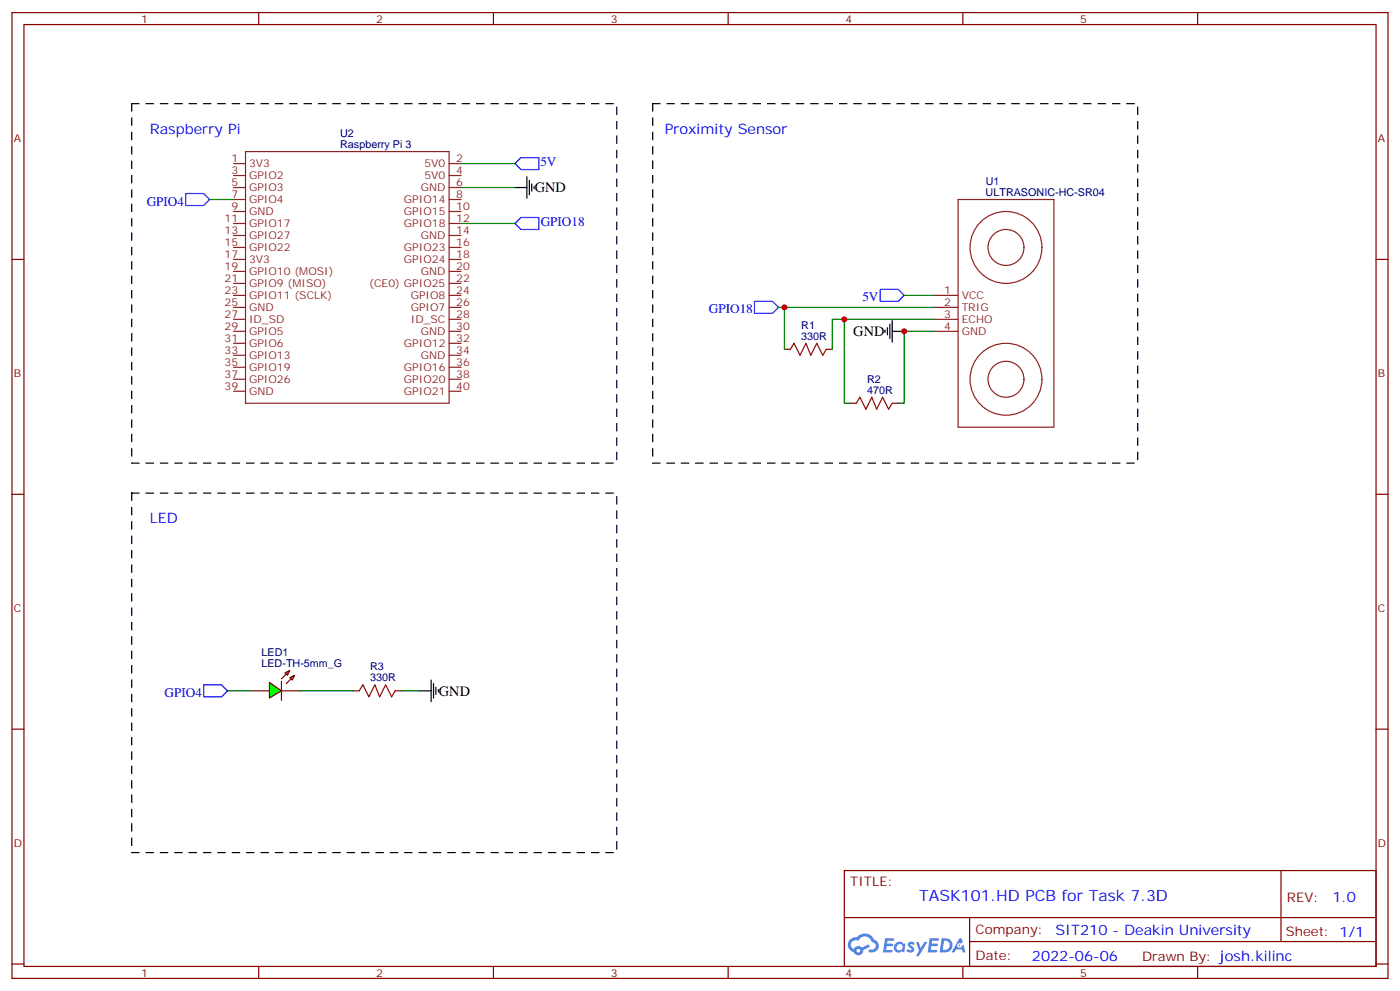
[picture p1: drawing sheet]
<svg xmlns="http://www.w3.org/2000/svg" width="412mm" height="292mm" viewBox="0 0 412 292" stroke-linecap="round" stroke-linejoin="round" font-family="sans-serif">
<g fill="none" stroke="#870000" stroke-width=".35">
<path d="M3.5 3.7h405.4v284.3h-405.4zM7.1 7.2h398.2v277.3h-398.2zM76.2 3.7v3.5M145.3 3.7v3.5M214.5 3.7v3.5M283.6 3.7v3.5M352.8 3.7v3.5M3.5 76.4h3.6M405.3 76.4h3.6M3.5 145.5h3.6M405.3 145.5h3.6M3.5 214.7h3.6"/>
<path d="M405.3 214.7h3.6M248.7 256.3h156.6v28.2h-156.6zM377.3 256.3v20.9M248.7 270.1h156.5M285.6 277.2h119.6M285.6 270.1v14.2M3.5 283.8h3.6M76.2 284.5v3.5M145.3 284.5v3.5M214.5 284.5v3.5M283.6 284.5v3.5M352.8 284.5v3.5"/>
<path d="M405.3 283.8h3.6"/>
</g>
<g fill="#5487ff">
<path d="M267.7 277.5a1.22 1.22 0 0 1 1.7 .2l-.4 .6a.47 .47 0 0 0-.3-.4 .47 .47 0 0 0-.5 .2l.1 .2a1.14 1.14 0 0 1 .8 1.8 1.14 1.14 0 0 1-1.9 0l-.2-.2 .5-.6 .7 .5a.29 .29 0 0 0 .3-.3 .29 .29 0 0 0-.2-.3 1.04 1.04 0 0 1-.6-1.7z"/>
<path d="M260.7 276.2h2.4l.3 .2-.2 .5-1.8 .1-.1 .8h1.5l.3 .4-.3 .4h-1.6l-.2 1.1h1.7l.2 .3-.2 .3-2.6 .1z"/>
<path d="M273.8 276.2h2.4l.3 .2-.1 .5-1.8 .1-.2 .8h1.6l.3 .4-.4 .4-1.6-.1-.1 1.1 1.7 .1 .2 .3-.2 .3-2.6 .1z"/>
<path d="M282.6 276.2h.7l.3 1.3-.6 .3a.69 .69 0 0 0-1 .3 .69 .69 0 0 0 .4 .9 .69 .69 0 0 0 .9-.6l.5-.2 .6 2.2h-.8l-.2-.9h-1.8l-.5 .9h-.8z"/>
<path d="M269.8 277.3h.8l.6 1.8 1.1-1.8h.9l-2.6 4.2h-.8l.9-1.5z"/>
<path d="M277.4 276.2l-.6 4.2h1.3a2.11 2.11 0 0 0 2.5-2.1 2.11 2.11 0 0 0-2.5-2.1zM278.1 277a1.39 1.39 0 0 1 1.7 1.4 1.39 1.39 0 0 1-1.8 1.2h-.3z"/>
<path d="M263.7 277.8a1.54 1.54 0 0 0-.1 2.2 1.54 1.54 0 0 0 2.2 .1l.6 .3 .3-2.3-.2-.3h-.4a1.49 1.49 0 0 0-2.4 0zM264 278.8a.94 .94 0 0 1 1.8 0 .94 .94 0 0 1-1.8 0z"/>
<path d="M250.4 276.6a2.18 2.18 0 0 0 1.1 3.7 1.44 1.44 0 0 0 1.6 .9 1.44 1.44 0 0 0 1.2-1.4l2-1.1-.5-.7-1.9 1a1.47 1.47 0 0 0-2.4 .4 1.39 1.39 0 0 1-.7-1.9 1.39 1.39 0 0 1 2-.5 2.12 2.12 0 0 1 2.2-1.3 2.12 2.12 0 0 1 1.9 1.7 1.14 1.14 0 0 1 1.1 1.4 1.14 1.14 0 0 1-1.7 .7 .43 .43 0 0 0-.5 .4 .43 .43 0 0 0 .4 .5 1.98 1.98 0 0 0 2.5-1.2 1.98 1.98 0 0 0-1.2-2.6 3.1 3.1 0 0 0-5.3-.6l-.9 .1zM252.3 279.9a.55 .55 0 0 1 1.1 0 .55 .55 0 0 1-1.1 0z"/>
<circle cx="282.6" cy="278.3" r=".26"/>
</g>
<g fill="none" stroke="#8c2424" stroke-width=".35">
<path d="M68.8 58.7h3.5M68.8 48.2h3.5M68.8 51.7h3.5M68.8 55.2h3.5M72.3 44.6h60v74.1h-60zM132.3 58.7h3.5M132.3 48.2h3.5M132.3 51.7h3.5M132.3 55.2h3.5M282.2 58.7h28.2v67.1h-28.2zM68.8 62.3h3.5M68.8 65.8h3.5"/>
<path d="M68.8 69.3h3.5M68.8 72.8h3.5M68.8 76.4h3.5M68.8 79.9h3.5M132.3 62.3h3.5M132.3 65.8h3.5M132.3 69.3h3.5M132.3 72.8h3.5M132.3 76.4h3.5M132.3 79.9h3.5M68.8 87h3.5M68.8 90.5h3.5"/>
<path d="M68.8 94h3.5M68.8 97.5h3.5M68.8 83.4h3.5M132.3 87h3.5M132.3 90.5h3.5M132.3 94h3.5M132.3 97.5h3.5M132.3 83.4h3.5M275.2 87h7M275.2 90.5h7M275.2 94h7M275.2 97.5h7"/>
<path d="M68.8 101.1h3.5M68.8 104.6h3.5M68.8 108.1h3.5M68.8 111.7h3.5M68.8 115.2h3.5M132.3 101.1h3.5M132.3 104.6h3.5M132.3 108.1h3.5M132.3 111.7h3.5M132.3 115.2h3.5"/>
<circle cx="296.3" cy="72.8" r="10.6"/>
<circle cx="296.3" cy="72.8" r="5.3"/>
<circle cx="296.3" cy="111.7" r="10.6"/>
<circle cx="296.3" cy="111.7" r="5.3"/>
</g>
<path d="M151.7 48.2l1.8-1.8h5.2v3.5h-5.2zM151.7 65.8l1.8-1.8h5.2v3.6h-5.2zM222.2 88.7h5.3l1.8 1.8-1.8 1.8h-5.3zM259.3 85.2h5.3l1.7 1.8-1.7 1.7h-5.3z" fill="none" stroke="#00f" stroke-width=".35"/>
<path d="M135.8 48.2h15.9M135.8 55.2h15.9M135.8 65.8h15.9M229.3 90.5h45.9M231.1 90.5v12.3M248.7 94v24.7h1.8M266.3 87h8.9M275.2 97.5h-8.9v21.2h-1.7M275.2 94h-30v8.8M88.2 203.4h15.9M118.2 203.4h5.3" fill="none" stroke="#008700" stroke-width=".35"/>
<g fill="none" stroke="#000" stroke-width=".35">
<path d="M151.7 55.2h3.5M155.2 52v6.4M155.9 53.1v4.2M156.6 54.2v2.1M157.3 54.9v.7M260.7 97.2v.7M261.4 96.5v2.1M262.1 95.4v4.3M262.8 97.5h3.5M262.8 94.4v6.3M123.5 203.4h3.5M127 200.2v6.4"/>
<path d="M127.7 201.3v4.2M128.4 202.3v2.1M129.1 203v.7"/>
</g>
<path d="M232.8 102.8l1.1-1.7 1.8 3.5 1.7-3.5 1.4 3.5 1.8-3.5 1.8 3.5 1-1.8M252.2 118.7l1.1-1.8 1.8 3.6 1.7-3.6 1.4 3.6 1.8-3.6 1.8 3.6 1-1.8M105.8 203.4l1.1-1.8 1.8 3.5 1.7-3.5 1.4 3.5 1.8-3.5 1.8 3.5 1-1.7" fill="none" stroke="#a10000" stroke-width=".35"/>
<path d="M231.1 102.8h1.7M243.4 102.8h1.8M250.5 118.7h1.7M262.8 118.7h1.8M74.1 203.4h5.3M82.9 203.4h5.3M104.1 203.4h1.7M116.4 203.4h1.8" fill="none" stroke="#870000" stroke-width=".35"/>
<g fill="#0f0" stroke="#870000" stroke-width=".35">
<path d="M85.4 199.5l1.4-.7-.7 1.4z"/>
<path d="M84 198.1l1.4-.7-.7 1.4z"/>
</g>
<g fill="#870000" stroke="#870000" stroke-width=".35">
<path d="M84.3 201.3l1.4-1.5z"/>
<path d="M82.9 199.8l1.4-1.4z"/>
</g>
<path d="M82.9 200.6v5.6z" fill="#f00" stroke="#870000" stroke-width=".35"/>
<path d="M79.4 200.9l3.5 2.5-3.5 2.1z" fill="#0f0" stroke="#870000" stroke-width=".35"/>
<path d="M54.7 57h5.3l1.7 1.7-1.7 1.8h-5.3zM60 201.6h5.3l1.7 1.8-1.7 1.7h-5.3z" fill="none" stroke="#00f" stroke-width=".35"/>
<path d="M61.7 58.7h7.1M67 203.4h7.1" fill="none" stroke="#008700" stroke-width=".35"/>
<path d="M38.8 30.5h142.9v105.8h-142.9zM192.3 30.5h142.8v105.8h-142.8zM38.8 145.2h142.9v105.8h-142.9z" fill="none" stroke="#000" stroke-width=".35" stroke-dasharray="2.1 2.1"/>
<g fill="#c00">
<circle cx="231.1" cy="90.5" r=".88"/>
<circle cx="248.7" cy="94" r=".88"/>
<circle cx="266.3" cy="97.5" r=".88"/>
</g>
<text font-size="4.6" fill="#00f" x="270.8" y="265.3">TASK101.HD PCB for Task 7.3D</text>
<g font-size="4.2" fill="#00f">
<text x="44.1" y="39.3">Raspberry Pi</text>
<text x="195.8" y="39.3">Proximity Sensor</text>
<text x="44.1" y="154">LED</text>
<text x="392.5" y="265.6">1.0</text>
<text x="310.9" y="275.1">SIT210 - Deakin University</text>
<text x="304" y="282.9">2022-06-06</text>
</g>
<g font-size="4.2">
<text x="157.5" y="56.6">GND</text>
<text x="251.4" y="99">GND</text>
<text x="129.3" y="204.8">GND</text>
</g>
<g font-size="3.9" fill="#00f">
<text x="159.2" y="48.9">5V</text>
<text x="43.2" y="60.5">GPIO4</text>
<text x="159.3" y="66.5">GPIO18</text>
<text x="254" y="88.7">5V</text>
<text x="208.8" y="92.3">GPIO18</text>
<text x="48.5" y="205.1">GPIO4</text>
</g>
<g font-size="3.9" fill="#800">
<text x="250.5" y="260.9">TITLE:</text>
<text x="379.1" y="265.6">REV:</text>
<text x="287.4" y="275.1">Company:</text>
<text x="378.7" y="275.7">Sheet: 1/1</text>
<text x="287.4" y="282.8">Date:</text>
<text x="336.4" y="282.8">Drawn By: josh.kilinc</text>
</g>
<g font-size="3.2" fill="#800">
<text x="41.6" y="6.7">1</text>
<text x="110.8" y="6.7">2</text>
<text x="179.9" y="6.7">3</text>
<text x="249.1" y="6.7">4</text>
<text x="318.2" y="6.7">5</text>
<text x="4.1" y="41.8">A</text>
<text x="405.9" y="41.8">A</text>
<text x="4.1" y="110.9">B</text>
<text x="405.9" y="110.9">B</text>
<text x="4.1" y="180.1">C</text>
<text x="405.9" y="180.1">C</text>
<text x="4.1" y="249.2">D</text>
<text x="405.9" y="249.2">D</text>
<text x="41.6" y="287.5">1</text>
<text x="110.8" y="287.5">2</text>
<text x="179.9" y="287.5">3</text>
<text x="249.1" y="287.5">4</text>
<text x="318.2" y="287.5">5</text>
</g>
<g font-size="3.2" fill="#000080">
<text x="100.2" y="40.4">U2</text>
<text x="100.2" y="43.6">Raspberry Pi 3</text>
<text x="290.3" y="57.7">ULTRASONIC-HC-SR04</text>
<text x="290.4" y="54.5">U1</text>
<text x="236" y="100">330R</text>
<text x="236" y="96.8">R1</text>
<text x="255.4" y="112.7">R2</text>
<text x="255.4" y="115.9">470R</text>
<text x="77" y="196.3">LED-TH-5mm_G</text>
<text x="77" y="193.1">LED1</text>
<text x="109" y="197.4">R3</text>
<text x="109" y="200.6">330R</text>
</g>
<g font-size="3.2" fill="#8d2323">
<text x="68.2" y="47.8">1</text>
<text x="134.4" y="47.8">2</text>
<text x="68.2" y="51.3">3</text>
<text x="73.4" y="49.2">3V3</text>
<text x="73.4" y="52.7">GPIO2</text>
<text x="125" y="49.2">5V0</text>
<text x="125" y="52.7">5V0</text>
<text x="134.4" y="51.3">4</text>
<text x="68.2" y="54.9">5</text>
<text x="68.2" y="58.4">7</text>
<text x="73.4" y="56.3">GPIO3</text>
<text x="73.4" y="59.8">GPIO4</text>
<text x="119" y="59.8">GPIO14</text>
<text x="124" y="56.3">GND</text>
<text x="134.4" y="54.9">6</text>
<text x="134.4" y="58.4">8</text>
<text x="66.2" y="65.4">11</text>
<text x="68.2" y="61.9">9</text>
<text x="73.4" y="63.3">GND</text>
<text x="119" y="63.3">GPIO15</text>
<text x="134.4" y="61.9">10</text>
<text x="134.4" y="65.4">12</text>
<text x="66.2" y="69">13</text>
<text x="73.4" y="66.9">GPIO17</text>
<text x="73.4" y="70.4">GPIO27</text>
<text x="119" y="66.9">GPIO18</text>
<text x="124" y="70.4">GND</text>
<text x="134.4" y="69">14</text>
<text x="66.2" y="72.5">15</text>
<text x="66.2" y="76">17</text>
<text x="73.4" y="73.9">GPIO22</text>
<text x="73.4" y="77.4">3V3</text>
<text x="119" y="73.9">GPIO23</text>
<text x="119" y="77.4">GPIO24</text>
<text x="134.4" y="72.5">16</text>
<text x="134.4" y="76">18</text>
<text x="66.2" y="79.6">19</text>
<text x="66.2" y="83.1">21</text>
<text x="73.4" y="81">GPIO10 (MOSI)</text>
<text x="124" y="81">GND</text>
<text x="134.4" y="79.6">20</text>
<text x="134.4" y="83.1">22</text>
<text x="66.2" y="86.6">23</text>
<text x="73.4" y="84.5">GPIO9 (MISO)</text>
<text x="73.4" y="88">GPIO11 (SCLK)</text>
<text x="108.8" y="84.5">(CE0) GPIO25</text>
<text x="121" y="88">GPIO8</text>
<text x="134.4" y="86.6">24</text>
<text x="278.1" y="86.6">1</text>
<text x="283.3" y="88">VCC</text>
<text x="66.2" y="90.1">25</text>
<text x="66.2" y="93.7">27</text>
<text x="73.4" y="91.5">GND</text>
<text x="73.4" y="95.1">ID_SD</text>
<text x="121" y="91.5">GPIO7</text>
<text x="121.1" y="95.1">ID_SC</text>
<text x="134.4" y="90.1">26</text>
<text x="134.4" y="93.7">28</text>
<text x="278.1" y="90.1">2</text>
<text x="278.1" y="93.7">3</text>
<text x="283.3" y="91.5">TRIG</text>
<text x="283.3" y="95.1">ECHO</text>
<text x="66.2" y="97.2">29</text>
<text x="66.2" y="100.7">31</text>
<text x="73.4" y="98.6">GPIO5</text>
<text x="124" y="98.6">GND</text>
<text x="134.4" y="97.2">30</text>
<text x="134.4" y="100.7">32</text>
<text x="278.1" y="97.2">4</text>
<text x="283.3" y="98.6">GND</text>
<text x="66.2" y="104.2">33</text>
<text x="66.2" y="107.8">35</text>
<text x="73.4" y="102.1">GPIO6</text>
<text x="73.4" y="105.7">GPIO13</text>
<text x="119" y="102.1">GPIO12</text>
<text x="124" y="105.7">GND</text>
<text x="134.4" y="104.2">34</text>
<text x="134.4" y="107.8">36</text>
<text x="66.2" y="111.3">37</text>
<text x="73.4" y="109.2">GPIO19</text>
<text x="73.4" y="112.7">GPIO26</text>
<text x="119" y="109.2">GPIO16</text>
<text x="119" y="112.7">GPIO20</text>
<text x="134.4" y="111.3">38</text>
<text x="66.2" y="114.8">39</text>
<text x="73.4" y="116.2">GND</text>
<text x="119" y="116.2">GPIO21</text>
<text x="134.4" y="114.8">40</text>
</g>
</svg>
